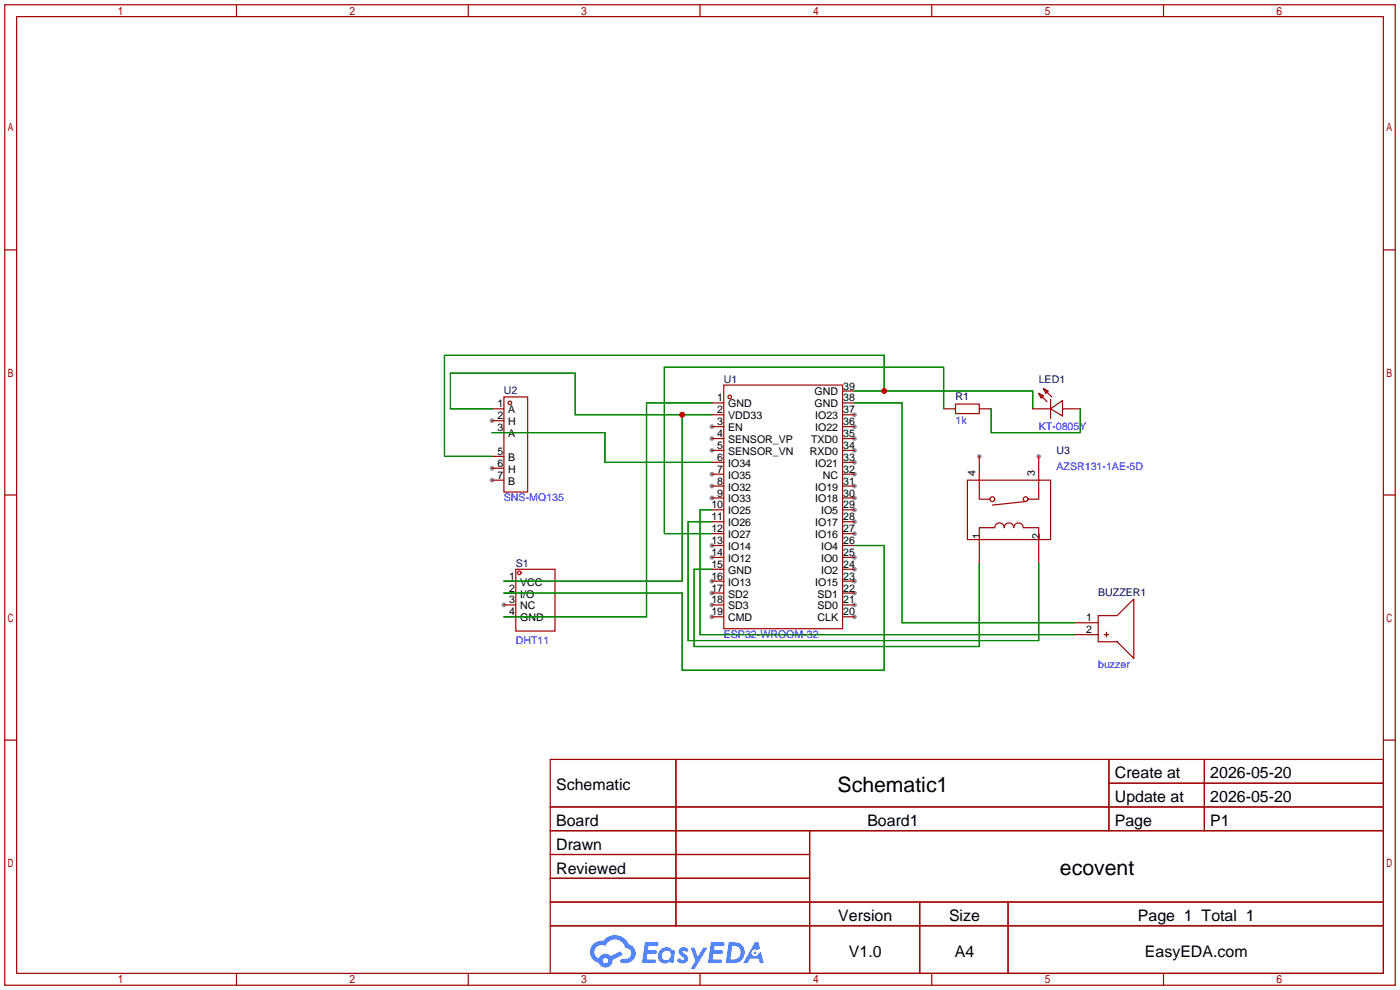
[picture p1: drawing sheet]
<svg xmlns="http://www.w3.org/2000/svg" width="299mm" height="212mm" viewBox="0 0 299 212" stroke-linecap="round" stroke-linejoin="round" font-family="sans-serif">
<g fill="#999">
<circle cx="182.6" cy="88.6" r=".51"/>
<circle cx="182.6" cy="91.2" r=".51"/>
<circle cx="182.6" cy="93.7" r=".51"/>
<circle cx="182.6" cy="96.3" r=".51"/>
<circle cx="182.6" cy="98.8" r=".51"/>
<circle cx="182.6" cy="101.3" r=".51"/>
<circle cx="182.6" cy="103.9" r=".51"/>
<circle cx="182.6" cy="106.4" r=".51"/>
<circle cx="182.6" cy="109" r=".51"/>
<circle cx="182.6" cy="111.5" r=".51"/>
<circle cx="182.6" cy="114" r=".51"/>
<circle cx="182.6" cy="119.1" r=".51"/>
<circle cx="182.6" cy="121.7" r=".51"/>
<circle cx="182.6" cy="124.2" r=".51"/>
<circle cx="182.6" cy="126.7" r=".51"/>
<circle cx="182.6" cy="129.3" r=".51"/>
<circle cx="182.6" cy="131.8" r=".51"/>
<circle cx="152.1" cy="131.8" r=".51"/>
<circle cx="152.1" cy="129.3" r=".51"/>
<circle cx="152.1" cy="126.7" r=".51"/>
<circle cx="152.1" cy="124.2" r=".51"/>
<circle cx="152.1" cy="119.1" r=".51"/>
<circle cx="152.1" cy="116.6" r=".51"/>
<circle cx="152.1" cy="106.4" r=".51"/>
<circle cx="152.1" cy="103.9" r=".51"/>
<circle cx="152.1" cy="101.3" r=".51"/>
<circle cx="152.1" cy="96.3" r=".51"/>
<circle cx="152.1" cy="93.7" r=".51"/>
<circle cx="152.1" cy="91.2" r=".51"/>
<circle cx="107.7" cy="129.3" r=".51"/>
<circle cx="105.2" cy="89.9" r=".51"/>
<circle cx="105.2" cy="100.1" r=".51"/>
<circle cx="105.2" cy="102.6" r=".51"/>
<circle cx="209.3" cy="97.5" r=".51"/>
<circle cx="222" cy="97.5" r=".51"/>
</g>
<g fill="none" stroke="#a10000" stroke-width=".25">
<path d="M1 1h297.2v209.6h-297.2zM3.6 3.6h292.1v204.4h-292.1zM50.5 1v2.6M100.1 1v2.6M149.6 1v2.6M199.1 1v2.6M248.7 1v2.6M1 53.4h2.6M295.7 53.4h2.5M1 105.8h2.6M295.7 105.8h2.5M1 158.2h2.6"/>
<path d="M295.7 158.2h2.5M117.6 162.3h178.1v45.7h-178.1zM117.6 172.5h178.1M117.6 177.5h178.1M144.5 162.3v35.6M173 177.5v30.5M237 162.3v15.2M237 167.4h58.7M257.4 162.3v15.2M117.6 182.6h55.4M117.6 192.8h178.1M117.6 187.7h55.4"/>
<path d="M117.6 197.9h178.1M196.6 192.8v15.2M215.4 192.8v15.2M50.5 208v2.6M100.1 208v2.6M149.6 208v2.6M199.1 208v2.6M248.7 208v2.6"/>
</g>
<g fill="#5487ff">
<path d="M145.3 202.7a1.3 1.3 0 0 1 1.9 .3l-.4 .6a.54 .54 0 0 0-.9-.2l.1 .2a1.34 1.34 0 0 1 .9 1.8 1.47 1.47 0 0 1-2.3-.1l.5-.6 .8 .5a.31 .31 0 0 0 .4-.3 .31 .31 0 0 0-.3-.4 1.12 1.12 0 0 1-.7-1.8z"/>
<path d="M147.6 202.5h.9l.6 2 1.2-2h.9l-2.7 4.6h-.9l1-1.7z"/>
<path d="M137.8 201.4h1.7a1.31 1.31 0 0 1 1.2 .2 .4 .4 0 0 1-.3 .5l-1.8 .1-.1 .9h1.6a.4 .4 0 0 1 .4 .4 .4 .4 0 0 1-.5 .4h-1.6l-.2 1.2h1.4a.46 .46 0 0 1 .5 0 .46 .46 0 0 1 .1 .5l-.4 .2h-2.6z"/>
<path d="M151.9 201.4h1.7a1.32 1.32 0 0 1 1.2 .2 .39 .39 0 0 1-.3 .5l-1.8 .1-.1 .9h1.6a.4 .4 0 0 1 .4 .4 .4 .4 0 0 1-.4 .4h-1.7l-.2 1.2h1.4a.46 .46 0 0 1 .5 0 .46 .46 0 0 1 .1 .5l-.4 .2h-2.6z"/>
<path d="M161.3 201.4h.8l.3 1.3-.6 .4a.75 .75 0 0 0-1.1 .3 .75 .75 0 0 0 .5 1 .75 .75 0 0 0 .9-.7l.5-.2 .6 2.3h-.8l-.3-.9h-1.8l-.5 .9h-1z"/>
<path d="M155.7 201.4l-.6 4.4h1.5a2.27 2.27 0 0 0 2.6-2.2 2.27 2.27 0 0 0-2.7-2.2zM156.5 202.1a1.5 1.5 0 0 1 1.8 1.6 1.5 1.5 0 0 1-1.9 1.4h-.3z"/>
<path d="M141.2 203a1.6 1.6 0 0 0-.3 2.3 1.6 1.6 0 0 0 2.3 .2l.7 .3 .3-2.4-.1-.3-.5-.1a1.58 1.58 0 0 0-2.4 0zM141.8 203.5a.98 .98 0 0 1 1.6 .4 .98 .98 0 0 1-1.1 1.3 .94 .94 0 0 1-.9-.7 .94 .94 0 0 1 .4-1z"/>
<path d="M126.8 201.8a2.37 2.37 0 0 0 1.1 4 1.54 1.54 0 0 0 1.8 1 1.54 1.54 0 0 0 1.2-1.6l2.2-1.1-.5-.8-2 1a1.57 1.57 0 0 0-2.7 .5 1.5 1.5 0 0 1-.7-2.1 1.5 1.5 0 0 1 2.2-.5 2.23 2.23 0 0 1 2.3-1.4 2.23 2.23 0 0 1 2 1.8 1.16 1.16 0 0 1 1.2 1.1 1.16 1.16 0 0 1-1.1 1.2h-.7a.47 .47 0 0 0-.5 .4 .47 .47 0 0 0 .4 .5 2.17 2.17 0 0 0 2.5-.9 2.17 2.17 0 0 0-.3-2.7l-.8-.4a3.2 3.2 0 0 0-5.5-.7l-1.1 .1zM128.8 205.3a.6 .6 0 0 1 1.2 0 .6 .6 0 0 1-1.2 0z"/>
<circle cx="161.4" cy="203.6" r=".28"/>
</g>
<g fill="none" stroke="#a10000" stroke-width=".25">
<path d="M105.2 87.4h2.5M105.2 89.9h2.5M105.2 92.5h2.5M105.2 97.5h2.5M107.7 84.8h5.1v20.4h-5.1zM152.1 86.1h2.6M152.1 88.6h2.6M152.1 91.2h2.6M152.1 93.7h2.6M152.1 96.3h2.6M152.1 98.8h2.6M154.7 82.3h25.4v52.1h-25.4z"/>
<path d="M180.1 83.6h2.5M180.1 86.1h2.5M180.1 88.6h2.5M180.1 91.2h2.5M180.1 93.7h2.5M180.1 96.3h2.5M180.1 98.8h2.5M201.7 87.4h2.5M204.2 86.4h5.1v2h-5.1zM209.3 97.5v9.2h2.3M209.3 87.4h2.5M220.7 87.4h3.8"/>
<path d="M222 97.5v9.2h-2.3M222 84.1l1 .5-.5 .5zM222 84.1l1.8 1.8M223 83.1l1 .5-.5 .5zM223 83.1l1.8 1.7M224.5 87.4l2.6-1.8v3.3zM224.5 85.3v4.1M227.1 87.4h3.8M105.2 100.1h2.5M105.2 102.6h2.5M152.1 101.3h2.6M152.1 103.9h2.6"/>
<path d="M152.1 106.4h2.6M152.1 109h2.6M152.1 111.5h2.6M152.1 114h2.6M152.1 116.6h2.6M152.1 119.1h2.6M180.1 101.3h2.5M180.1 103.9h2.5M180.1 106.4h2.5M180.1 109h2.5M180.1 111.5h2.5M180.1 114h2.5"/>
<path d="M180.1 116.6h2.5M180.1 119.1h2.5M206.8 102.6h17.7v12.7h-17.7zM219.2 107.2l-7.1 .7M107.7 124.2h2.5M107.7 126.7h2.5M107.7 129.3h2.5M107.7 131.8h2.5M110.2 121.7h8.4v13.2h-8.4zM152.1 121.7h2.6M152.1 124.2h2.6M152.1 126.7h2.6"/>
<path d="M152.1 129.3h2.6M152.1 131.8h2.6M180.1 121.7h2.5M180.1 124.2h2.5M180.1 126.7h2.5M180.1 129.3h2.5M180.1 131.8h2.5M209.3 120.4v-7.6h3.3a1.02 1.02 0 0 1 1-1 1.02 1.02 0 0 1 1 1 1.02 1.02 0 0 1 1-1 1.02 1.02 0 0 1 1.1 1 1.02 1.02 0 0 1 1-1 1.02 1.02 0 0 1 1 1h3.3v7.6M229.6 133.1h5.1M229.6 135.6h5.1M234.7 131.6h4.1l3.5-3.6v12.7l-3.5-3.5h-4.1zM236 135.6h1"/>
<path d="M236.5 135.1v1"/>
<circle cx="109" cy="86.1" r=".38"/>
<circle cx="156" cy="84.8" r=".38"/>
<circle cx="212.1" cy="106.7" r=".51"/>
<circle cx="219.2" cy="106.7" r=".51"/>
<circle cx="111" cy="122.4" r=".38"/>
</g>
<g fill="none" stroke="#008700" stroke-width=".25">
<path d="M105.2 87.4h-8.9v-7.6h26.6v8.8h29.2M105.2 92.5h24.1v6.3h22.8M145.8 88.6v35.6h-38.1M152.1 86.1h-13.9v45.7h-30.5M182.6 86.1h10.2v47h36.8M182.6 83.6h38.1v3.8M189 83.6v-7.7h-94v21.6h10.2M201.7 87.4v-8.9h-59.7v35.5h10.1M211.8 87.4v5.1h19.1v-5.1M152.1 111.5h-5v25.4h74.9v-16.5M152.1 109h-2.5v26.6h80M182.6 116.6h6.4v26.7h-43.2v-16.6h-38.1"/>
<path d="M209.3 120.4v17.8h-61v-16.5h3.8"/>
</g>
<g fill="#c00">
<circle cx="189" cy="83.6" r=".63"/>
<circle cx="145.8" cy="88.6" r=".63"/>
</g>
<g font-size="4.5">
<text x="179" y="169.2">Schematic1</text>
<text x="226.5" y="187">ecovent</text>
</g>
<g font-size="3.4">
<text x="238.3" y="166.4">Create at</text>
<text x="258.7" y="166.4">2026-05-20</text>
<text x="118.9" y="168.9">Schematic</text>
<text x="238.3" y="171.4">Update at</text>
<text x="258.7" y="171.4">2026-05-20</text>
<text x="118.9" y="176.5">Board</text>
<text x="185.4" y="176.5">Board1</text>
<text x="238.3" y="176.5">Page</text>
<text x="258.7" y="176.5">P1</text>
<text x="118.9" y="181.6">Drawn</text>
<text x="118.9" y="186.7">Reviewed</text>
<text x="179.2" y="196.8">Version</text>
<text x="202.8" y="196.8">Size</text>
<text x="243.2" y="196.8">Page 1 Total 1</text>
<text x="181.4" y="204.5">V1.0</text>
<text x="204.1" y="204.5">A4</text>
<text x="244.7" y="204.5">EasyEDA.com</text>
</g>
<g font-size="2.3" fill="#000080">
<text x="154.7" y="81.8">U1</text>
<text x="222" y="81.8">LED1</text>
<text x="107.7" y="84.3">U2</text>
<text x="204.2" y="85.6">R1</text>
<text x="225.8" y="97">U3</text>
<text x="110.2" y="121.1">S1</text>
<text x="234.7" y="127.5">BUZZER1</text>
</g>
<g font-size="2.3">
<text x="180.2" y="83.3">39</text>
<text x="106.3" y="87.1">1</text>
<text x="106.3" y="89.6">2</text>
<text x="108.6" y="88.3">A</text>
<text x="153.3" y="88.3">2</text>
<text x="153.3" y="85.8">1</text>
<text x="155.6" y="89.6">VDD33</text>
<text x="155.6" y="87.1">GND</text>
<text x="174.1" y="84.5">GND</text>
<text x="174.1" y="87.1">GND</text>
<text x="174.2" y="89.6">IO23</text>
<text x="180.2" y="85.8">38</text>
<text x="180.2" y="88.3">37</text>
<text x="106.3" y="92.1">3</text>
<text x="108.6" y="90.9">H</text>
<text x="108.6" y="93.4">A</text>
<text x="153.3" y="96">5</text>
<text x="153.3" y="93.4">4</text>
<text x="153.3" y="90.9">3</text>
<text x="155.6" y="94.7">SENSOR_VP</text>
<text x="155.6" y="92.1">EN</text>
<text x="173.3" y="94.7">TXD0</text>
<text x="174.2" y="92.1">IO22</text>
<text x="180.2" y="90.9">36</text>
<text x="180.2" y="93.4">35</text>
<text x="180.2" y="96">34</text>
<text x="106.3" y="97.2">5</text>
<text x="106.3" y="99.8">6</text>
<text x="108.6" y="98.5">B</text>
<text x="108.6" y="101">H</text>
<text x="153.3" y="101">7</text>
<text x="153.3" y="98.5">6</text>
<text x="155.6" y="99.8">IO34</text>
<text x="155.6" y="97.2">SENSOR_VN</text>
<text x="173.1" y="97.2">RXD0</text>
<text x="174.2" y="99.8">IO21</text>
<text x="180.2" y="98.5">33</text>
<text x="180.2" y="101">32</text>
<text x="208.5" y="101.8" transform="rotate(-90 208.5 101.8)">4</text>
<text x="221.2" y="101.8" transform="rotate(-90 221.2 101.8)">3</text>
<text x="106.3" y="102.3">7</text>
<text x="108.6" y="103.6">B</text>
<text x="153.3" y="106.1">9</text>
<text x="153.3" y="103.6">8</text>
<text x="155.6" y="107.4">IO33</text>
<text x="155.6" y="104.8">IO32</text>
<text x="155.6" y="102.3">IO35</text>
<text x="174.2" y="104.8">IO19</text>
<text x="174.2" y="107.4">IO18</text>
<text x="175.9" y="102.3">NC</text>
<text x="180.2" y="103.6">31</text>
<text x="180.2" y="106.1">30</text>
<text x="152" y="113.7">12</text>
<text x="152" y="111.2">11</text>
<text x="152" y="108.7">10</text>
<text x="155.6" y="112.5">IO26</text>
<text x="155.6" y="109.9">IO25</text>
<text x="174.2" y="112.5">IO17</text>
<text x="175.5" y="109.9">IO5</text>
<text x="180.2" y="108.7">29</text>
<text x="180.2" y="111.2">28</text>
<text x="180.2" y="113.7">27</text>
<text x="152" y="118.8">14</text>
<text x="152" y="116.3">13</text>
<text x="155.6" y="117.5">IO14</text>
<text x="155.6" y="115">IO27</text>
<text x="174.2" y="115">IO16</text>
<text x="175.5" y="117.5">IO4</text>
<text x="180.2" y="116.3">26</text>
<text x="180.2" y="118.8">25</text>
<text x="209.5" y="115.3" transform="rotate(-90 209.5 115.3)">1</text>
<text x="222.2" y="115.3" transform="rotate(-90 222.2 115.3)">2</text>
<text x="108.8" y="123.9">1</text>
<text x="111.2" y="125.2">VCC</text>
<text x="152" y="123.9">16</text>
<text x="152" y="121.4">15</text>
<text x="155.6" y="125.2">IO13</text>
<text x="155.6" y="122.6">GND</text>
<text x="155.6" y="120.1">IO12</text>
<text x="174.2" y="125.2">IO15</text>
<text x="175.5" y="120.1">IO0</text>
<text x="175.5" y="122.6">IO2</text>
<text x="180.2" y="121.4">24</text>
<text x="180.2" y="123.9">23</text>
<text x="108.8" y="126.4">2</text>
<text x="108.8" y="129">3</text>
<text x="108.8" y="131.5">4</text>
<text x="111.2" y="127.7">I/O</text>
<text x="111.2" y="130.2">NC</text>
<text x="152" y="131.5">19</text>
<text x="152" y="129">18</text>
<text x="152" y="126.4">17</text>
<text x="155.6" y="130.2">SD3</text>
<text x="155.6" y="127.7">SD2</text>
<text x="174.7" y="127.7">SD1</text>
<text x="174.7" y="130.2">SD0</text>
<text x="180.2" y="126.4">22</text>
<text x="180.2" y="129">21</text>
<text x="180.2" y="131.5">20</text>
<text x="111.2" y="132.8">GND</text>
<text x="155.6" y="132.8">CMD</text>
<text x="174.7" y="132.8">CLK</text>
<text x="232.2" y="132.8">1</text>
<text x="232.2" y="135.3">2</text>
</g>
<g font-size="2.3" fill="#00f">
<text x="204.2" y="90.6">1k</text>
<text x="222" y="91.9">KT-0805Y</text>
<text x="225.8" y="100.5">AZSR131-1AE-5D</text>
<text x="107.7" y="107.2">SNS-MQ135</text>
<text x="110.2" y="137.6">DHT11</text>
<text x="154.7" y="136.4">ESP32-WROOM-32</text>
<text x="234.7" y="142.7">buzzer</text>
</g>
</svg>
